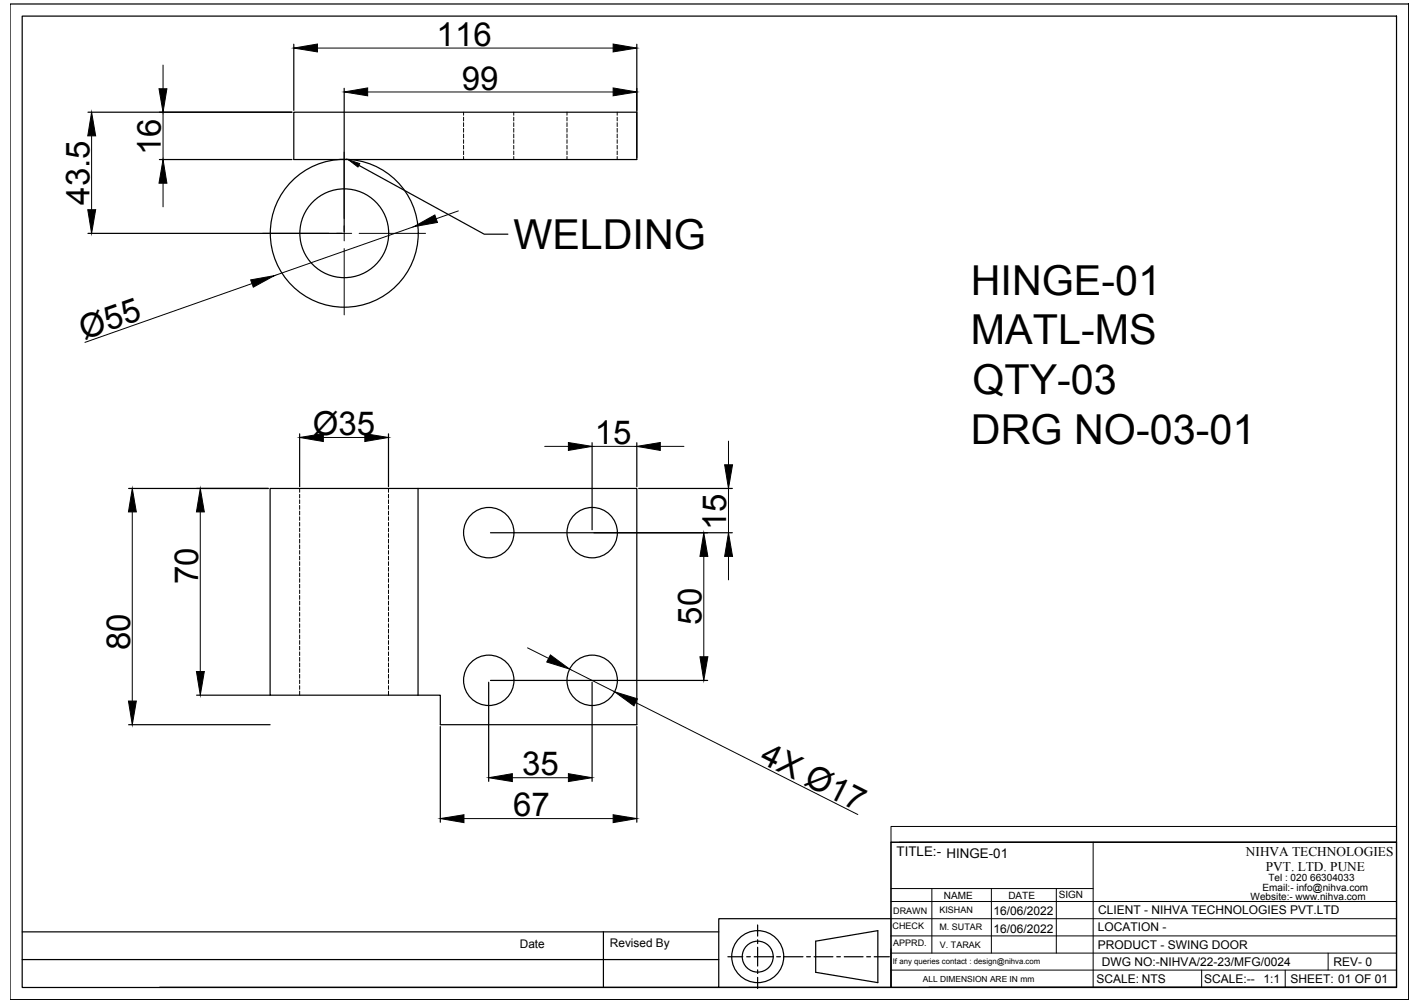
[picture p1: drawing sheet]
<svg xmlns="http://www.w3.org/2000/svg" width="297mm" height="210mm" viewBox="0 0 297 210" stroke-linecap="round" stroke-linejoin="round" font-family="sans-serif">
<!-- layer: 0 -->
<g fill="none" stroke="#000" stroke-width=".25">
<path d="M2.1 .8h292.6v208.4h-292.6zM4.6 3.4h287.5v203.3h-287.5zM61.5 9.3v13.8M72 18.5v30M133.2 9.3v23.7M18.4 23.5h42.7M33.3 33.4h27.8M61.5 23.5h71.7v9.9h-71.7zM75.1 34.6l26.2 14.4h4.9M18.4 48.8h53.2M62.7 90.8v11M81.3 90.8v11"/>
<path d="M123.9 92.7v18.2M133.2 92.7v9.1M26.9 102.2h29.2M87.4 102.2h-30.9v43.3h30.9M87.4 102.2h45.8v49.5h-41.1v-6.2h-4.7M87.4 102.2v43.3M102.6 111.5h50.6M133.6 102.2h19.6M26.9 151.7h29.6M41.1 145.5h15.4M92.1 152v20.1M102.2 142.8v20.7"/>
<path d="M102.6 142.4h45.4M123.9 142.8v20.7M133.2 152v20.1M186.4 176.3h105.7v30.3h-105.7zM4.6 195h145.8M126.2 195v11.7M158.5 193.6v2.3M158.5 196.7v.8M158.5 198.2v4M170.6 197l13-2.2v10.8l-13-2.1zM186.4 192.3h-36v14.3h-117M4.6 200.8h145.8"/>
<path d="M150.4 206.6h36M152.3 200.2h3.1M156.2 200.2h.8M157.8 200.2h3.9M158.5 203v.7M158.5 204.5v2.4M162.5 200.2h.8M164 200.2h4M168.7 200.2h.8M170.3 200.2h3.9M175 200.2h.8M176.6 200.2h3.9"/>
<path d="M181.3 200.2h.8M182.9 200.2h3.1M194.3 206.6h97.8"/>
<circle cx="72" cy="48.8" r="15.5"/>
<circle cx="72" cy="48.8" r="9.3"/>
<circle cx="102.2" cy="111.5" r="5.3"/>
<circle cx="123.9" cy="111.5" r="5.3"/>
<circle cx="102.2" cy="142.4" r="5.3"/>
<circle cx="123.9" cy="142.4" r="5.3"/>
<circle cx="158.5" cy="200.2" r="5.4"/>
<circle cx="158.5" cy="200.2" r="3.2"/>
</g>
<g fill="none" stroke="#000" stroke-width=".21">
<path d="M34.1 13.6v5M66.4 10.1h61.9M76.9 19.2h51.4M19.2 28.4v15.5M34.1 23.5v9.9M34.1 38.3v5M72 31.8v13.9M97 23.5v.6M97 24.5v.8M97 25.7v.8M97 26.9v.8M97 28.1v.8"/>
<path d="M97 29.2v.8M97 30.4v.8M97 31.6v.8M97 32.8v.6M107.5 23.5v.6M107.5 24.5v.8M107.5 25.7v.8M107.5 26.9v.8M107.5 28.1v.8M107.5 29.2v.8M107.5 30.4v.8M107.5 31.6v.8"/>
<path d="M107.5 32.8v.6M118.6 23.5v.6M118.6 24.5v.8M118.6 25.7v.8M118.6 26.9v.8M118.6 28.1v.8M118.6 29.2v.8M118.6 30.4v.8M118.6 31.6v.8M118.6 32.8v.6M129.1 23.5v.6M129.1 24.5v.8"/>
<path d="M129.1 25.7v.8M129.1 26.9v.8M129.1 28.1v.8M129.1 29.2v.8M129.1 30.4v.8M129.1 31.6v.8M129.1 32.8v.6M52.7 59.3l-34.9 12.4M54.9 48.8h13.9M72 47.3v1.5h-1.6M72 52v13.9M73.6 48.8h-1.6v1.6"/>
<path d="M75.1 48.8h13.9M86.6 47.4l-29.2 10.3M95.9 44.1l-4.7 1.7M67.6 91.6h8.7M113.9 93.4h5M123.9 93.4h9.3M138.1 93.4h5M152.4 92.3v5M27.7 107.1v39.6M41.9 107.1v33.4M62.7 102.2v.8M62.7 103.4v.8"/>
<path d="M62.7 104.6v.8M62.7 105.8v.8M62.7 107v.8M62.7 108.1v.8M62.7 109.3v.8M62.7 110.5v.8M62.7 111.7v.8M62.7 112.8v.9M62.7 114v.8M62.7 115.2v.8M62.7 116.4v.8M62.7 117.5v.8"/>
<path d="M62.7 118.7v.8M62.7 119.9v.8M81.3 102.2v.8M81.3 103.4v.8M81.3 104.6v.8M81.3 105.8v.8M81.3 107v.8M81.3 108.1v.8M81.3 109.3v.8M81.3 110.5v.8M81.3 111.7v.8M81.3 112.8v.9"/>
<path d="M81.3 114v.8M81.3 115.2v.8M81.3 116.4v.8M81.3 117.5v.8M81.3 118.7v.8M81.3 119.9v.8M147.2 116.4v21M152.4 102.2v9.3M152.4 116.4v5M62.7 121.1v.8M62.7 122.3v.7M62.7 123.5v.7"/>
<path d="M62.7 124.6v.8M62.7 125.8v.8M62.7 127v.8M62.7 128.2v.7M62.7 129.4v.7M62.7 130.5v.8M62.7 131.7v.8M62.7 132.9v.8M62.7 134.1v.8M62.7 135.2v.8M62.7 136.4v.8M62.7 137.6v.8"/>
<path d="M62.7 138.8v.8M62.7 139.9v.8M81.3 121.1v.8M81.3 122.3v.7M81.3 123.5v.7M81.3 124.6v.8M81.3 125.8v.8M81.3 127v.8M81.3 128.2v.7M81.3 129.4v.7M81.3 130.5v.8M81.3 131.7v.8"/>
<path d="M81.3 132.9v.8M81.3 134.1v.8M81.3 135.2v.8M81.3 136.4v.8M81.3 137.6v.8M81.3 138.8v.8M81.3 139.9v.8M110.3 135.6l4.5 2.2M62.7 141.1v.8M62.7 142.3v.8M62.7 143.5v.8M62.7 144.6v.9"/>
<path d="M81.3 141.1v.8M81.3 142.3v.8M81.3 143.5v.8M81.3 144.6v.9M119.2 140l9.4 4.8M133 147l46.4 23.5M97.1 171.3h31.2M107.2 162.8h11.7M186.4 173h105.7v3.3h-105.7zM186.4 176.3v30.3M188.2 176.3h103.9M228.7 176.3v30.3"/>
<path d="M186.4 199.5h105.7M186.4 195.9h105.7M186.4 192.3h105.7M186.4 188.7h105.7M186.4 186h42.3M194.9 186v13.5M207.4 186v13.5M221 186v13.5M277.8 199.5v3.5M186.4 203h105.7M251.4 203v3.6M268.8 203v3.6"/>
</g>
<g fill="#000" stroke="#000" stroke-width=".21">
<path d="M33.3 18.6h1.6l-.8 4.9zM61.5 10.1l4.9-.9v1.7zM72 19.2l4.9-.8v1.7zM128.3 18.4l4.9 .8-4.9 .9zM128.3 9.2l4.9 .9-4.9 .8zM19.2 23.5l.8 4.9h-1.6zM34.1 33.4l.8 4.9h-1.6zM72.9 33.4l2.4 .8-.4 .8zM18.4 43.9h1.6l-.8 4.9zM52.4 58.6l5-.9-4.4 2.4zM86.6 47.4l4.4-2.4 .5 1.6zM62.7 91.6l4.9-.9v1.7z"/>
<path d="M76.3 90.7l5 .9-5 .8zM118.9 92.6l5 .8-5 .9zM133.2 93.4l4.9-.8v1.7zM151.6 97.3h1.6l-.8 4.9zM27.7 102.2l.8 4.9h-1.6zM41.9 102.2l.8 4.9h-1.6zM147.2 111.5l.9 4.9h-1.7zM152.4 111.5l.8 4.9h-1.6zM115.1 137.1l4.1 2.9-4.8-1.5zM146.4 137.4h1.7l-.9 5zM26.9 146.7h1.6l-.8 5zM41.1 140.5h1.6l-.8 5z"/>
<path d="M128.6 144.8l4.7 1.4-.7 1.5zM92.1 171.3l5-.8v1.7zM102.2 162.8l5-.9v1.7zM118.9 161.9l5 .9-5 .8zM128.3 170.5l4.9 .8-4.9 .9z"/>
</g>
<g font-size="8.6">
<text x="107.4" y="52.2">WELDING</text>
<text x="203.1" y="61.7">HINGE-01</text>
<text x="203.1" y="72.1">MATL-MS</text>
<text x="203.4" y="82.5">QTY-03</text>
<text x="203.1" y="92.9">DRG NO-03-01</text>
</g>
<g font-size="6.9">
<text x="91.3" y="9.6">116</text>
<text x="96.6" y="18.8">99</text>
<text x="33.6" y="32.5" transform="rotate(-90 33.6 32.5)">16</text>
<text x="18.7" y="42.8" transform="rotate(-90 18.7 42.8)">43.5</text>
<text x="17.6" y="71.1" transform="rotate(-19 17.6 71.1)">Ø55</text>
<text x="65.4" y="91">Ø35</text>
<text x="124.4" y="92.9">15</text>
<text x="151.9" y="110.9" transform="rotate(-90 151.9 110.9)">15</text>
<text x="41.4" y="122.2" transform="rotate(-90 41.4 122.2)">70</text>
<text x="146.8" y="130.8" transform="rotate(-90 146.8 130.8)">50</text>
<text x="27.2" y="136" transform="rotate(-90 27.2 136)">80</text>
<text x="158.7" y="159.4" transform="rotate(27 158.7 159.4)">4X Ø17</text>
<text x="109.2" y="162.2">35</text>
<text x="107.3" y="170.8">67</text>
</g>
<g font-size="2.8">
<text x="187.6" y="179.2">TITLE:- HINGE-01</text>
<text x="260.6" y="179.1">NIHVA TECHNOLOGIES</text>
<text x="264.8" y="182.3">PVT. LTD. PUNE</text>
</g>
<g font-size="2.5">
<text x="207.8" y="191.6">16/06/2022</text>
<text x="229.7" y="191.3">CLIENT - NIHVA TECHNOLOGIES PVT.LTD</text>
<text x="207.8" y="195.2">16/06/2022</text>
<text x="229.6" y="194.9">LOCATION -</text>
<text x="108.7" y="198.5">Date</text>
<text x="127.6" y="198.2">Revised By</text>
<text x="229.6" y="198.5">PRODUCT - SWING DOOR</text>
<text x="230.5" y="202.1">DWG NO:-NIHVA/22-23/MFG/0024</text>
<text x="279" y="202.1">REV- 0</text>
<text x="229.3" y="205.7">SCALE: NTS</text>
<text x="251.9" y="205.7">SCALE:--</text>
<text x="264.3" y="205.7">1:1</text>
<text x="269.9" y="205.7">SHEET: 01 OF 01</text>
</g>
<g font-size="2.1">
<text x="265.3" y="184.4">Tel : 020 66304033</text>
<text x="197.4" y="188.1">NAME</text>
<text x="210.9" y="188.2">DATE</text>
<text x="221.5" y="188">SIGN</text>
<text x="261.6" y="188.4">Website:- www.nihva.com</text>
<text x="264.1" y="186.5">Email:- info@nihva.com</text>
</g>
<g font-size="1.9">
<text x="186.8" y="191.2">DRAWN</text>
<text x="196.5" y="191.1">KISHAN</text>
<text x="186.7" y="194.4">CHECK</text>
<text x="186.8" y="198">APPRD.</text>
<text x="196.5" y="194.7">M. SUTAR</text>
<text x="196.6" y="198.3">V. TARAK</text>
</g>
<text font-size="1.8" x="193" y="205.4">ALL DIMENSION ARE IN mm</text>
<text font-size="1.6" x="186.8" y="201.7">If any queries contact : design@nihva.com</text>
</svg>
